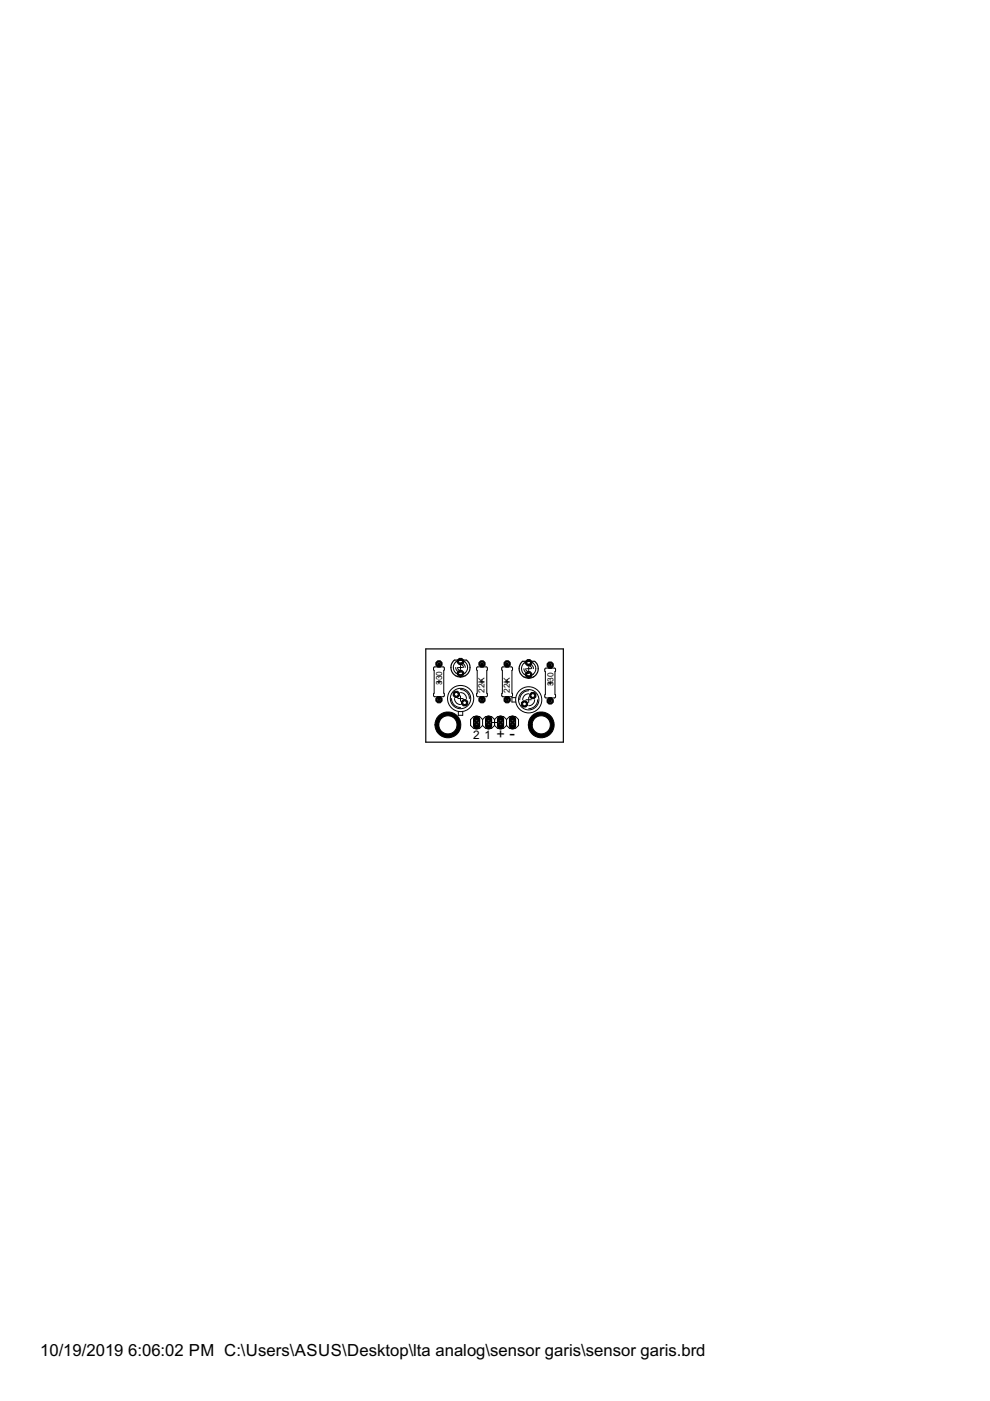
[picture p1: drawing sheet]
<svg xmlns="http://www.w3.org/2000/svg" width="210mm" height="297mm" viewBox="0 0 210 297" stroke-linecap="round" stroke-linejoin="round" font-family="sans-serif">
<g fill="#000" stroke="#000" stroke-width=".21">
<path d="M92.9 151.8a2.75 2.75 0 0 1 4.4 .4 2.75 2.75 0 0 1-1.6 4.1 2.75 2.75 0 0 1-3.5-2.6h.8a1.93 1.93 0 0 1 2.8-1.8 1.93 1.93 0 0 1 .4 3.2 1.93 1.93 0 0 1-3.1-1.1l-.1-.3h-.8a2.85 2.85 0 0 1 .7-1.9z" fill-rule="evenodd"/>
<path d="M112.7 151.8a2.74 2.74 0 0 1 4.4 .4 2.74 2.74 0 0 1-1.6 4.1 2.74 2.74 0 0 1-3.5-2.6h.8a1.93 1.93 0 0 1 2.7-1.8 1.93 1.93 0 0 1 .5 3.2 1.93 1.93 0 0 1-3.1-1.1l-.1-.3h-.8a2.58 2.58 0 0 1 .7-1.9z" fill-rule="evenodd"/>
</g>
<circle cx="111.2" cy="149.2" r=".71" fill="#000" stroke="#000" stroke-width=".21"/>
<circle cx="111.2" cy="149.2" r=".4" fill="#fff" stroke="#000" stroke-width=".21"/>
<circle cx="113" cy="147.5" r=".71" fill="#000" stroke="#000" stroke-width=".21"/>
<circle cx="113" cy="147.5" r=".4" fill="#fff" stroke="#000" stroke-width=".21"/>
<circle cx="112.1" cy="143" r=".71" fill="#000" stroke="#000" stroke-width=".21"/>
<circle cx="112.1" cy="143" r=".4" fill="#fff" stroke="#000" stroke-width=".21"/>
<circle cx="112.1" cy="140.5" r=".71" fill="#000" stroke="#000" stroke-width=".21"/>
<circle cx="112.1" cy="140.5" r=".4" fill="#fff" stroke="#000" stroke-width=".21"/>
<circle cx="116.6" cy="141" r=".71" fill="#000" stroke="#000" stroke-width=".21"/>
<circle cx="116.6" cy="141" r=".4" fill="#fff" stroke="#000" stroke-width=".21"/>
<circle cx="116.6" cy="148.6" r=".71" fill="#000" stroke="#000" stroke-width=".21"/>
<circle cx="116.6" cy="148.6" r=".4" fill="#fff" stroke="#000" stroke-width=".21"/>
<circle cx="107.5" cy="148.4" r=".71" fill="#000" stroke="#000" stroke-width=".21"/>
<circle cx="107.5" cy="148.4" r=".4" fill="#fff" stroke="#000" stroke-width=".21"/>
<circle cx="107.5" cy="140.8" r=".71" fill="#000" stroke="#000" stroke-width=".21"/>
<circle cx="107.5" cy="140.8" r=".4" fill="#fff" stroke="#000" stroke-width=".21"/>
<circle cx="98.5" cy="149" r=".71" fill="#000" stroke="#000" stroke-width=".21"/>
<circle cx="98.5" cy="149" r=".4" fill="#fff" stroke="#000" stroke-width=".21"/>
<circle cx="96.8" cy="147.2" r=".71" fill="#000" stroke="#000" stroke-width=".21"/>
<circle cx="96.8" cy="147.2" r=".4" fill="#fff" stroke="#000" stroke-width=".21"/>
<circle cx="97.6" cy="142.8" r=".71" fill="#000" stroke="#000" stroke-width=".21"/>
<circle cx="97.6" cy="142.8" r=".4" fill="#fff" stroke="#000" stroke-width=".21"/>
<circle cx="97.6" cy="140.3" r=".71" fill="#000" stroke="#000" stroke-width=".21"/>
<circle cx="97.6" cy="140.3" r=".4" fill="#fff" stroke="#000" stroke-width=".21"/>
<circle cx="93.1" cy="140.8" r=".71" fill="#000" stroke="#000" stroke-width=".21"/>
<circle cx="93.1" cy="140.8" r=".4" fill="#fff" stroke="#000" stroke-width=".21"/>
<circle cx="93.1" cy="148.4" r=".71" fill="#000" stroke="#000" stroke-width=".21"/>
<circle cx="93.1" cy="148.4" r=".4" fill="#fff" stroke="#000" stroke-width=".21"/>
<circle cx="102.2" cy="148.4" r=".71" fill="#000" stroke="#000" stroke-width=".21"/>
<circle cx="102.2" cy="148.4" r=".4" fill="#fff" stroke="#000" stroke-width=".21"/>
<circle cx="102.2" cy="140.8" r=".71" fill="#000" stroke="#000" stroke-width=".21"/>
<circle cx="102.2" cy="140.8" r=".4" fill="#fff" stroke="#000" stroke-width=".21"/>
<path d="M108.7 152.4v1.5" fill="none" stroke="#000" stroke-width="1.5"/>
<circle cx="108.7" cy="153.2" r=".51" fill="#fff" stroke="#000" stroke-width=".21"/>
<path d="M106.1 152.4v1.5" fill="none" stroke="#000" stroke-width="1.5"/>
<circle cx="106.1" cy="153.2" r=".51" fill="#fff" stroke="#000" stroke-width=".21"/>
<path d="M103.6 152.4v1.5" fill="none" stroke="#000" stroke-width="1.5"/>
<circle cx="103.6" cy="153.2" r=".51" fill="#fff" stroke="#000" stroke-width=".21"/>
<path d="M101 152.4v1.5" fill="none" stroke="#000" stroke-width="1.5"/>
<circle cx="101" cy="153.2" r=".51" fill="#fff" stroke="#000" stroke-width=".21"/>
<g fill="none" stroke="#000" stroke-width=".21">
<path d="M92 141.5l2-.1 .2 .1-.1 5.5 .1 .5-.2 .2h-1.8l-.3-.1zM92.6 144.6h.9M93.1 144.1v.9M95.7 148.1a1.88 1.88 0 0 0 1.9 1.9M96.4 148.1l.1 .6 .3 .4 .8 .3M96.6 141.5l.3 .7 .7 .3M96.6 140.4l1-.4 1 .4M96.8 140.3a1.53 1.53 0 0 0-.1 2.4M97 141.5l.1 .4 .5 .3M97.1 148.1h1.1M97.2 141.5h.9M97.6 146.8l.8 .3 .4 .5 .1 .5"/>
<path d="M97.6 146.2a1.92 1.92 0 0 1 1.9 1.9M97.6 140.9l.5 .2 .2 .4M97.6 140.5l.7 .3 .3 .7M97.6 141.1v.8M97.6 147.5v1.2M98.1 150.8v.9h-.9v-.9M98.6 140.3a1.56 1.56 0 0 1 0 2.4M98.6 142.7l-1 .3-.9-.3M101.1 141.5l2-.1 .2 .1-.1 5.5 .1 .5-.1 .2h-1.9l-.2-.1zM101.8 144.6h.8M102.2 144.1v.9M102.3 153.8l.7 .6h1.2l.7-.6"/>
<path d="M102.3 152.5l-.6-.6h-1.3l-.6 .6v1.3l.6 .6h1.3l.6-.6M102.3 152.5v1.3M102.3 152.5l.7-.6h1.2l.7 .6M104.3 153.2h1.1M104.9 153.8l.6 .6h1.3l.6-.6M104.9 152.5l.6-.6h1.3l.6 .6M104.9 152.5v1.3M106.4 141.5l2-.1 .2 .1-.1 5.5 .2 .5-.2 .2h-1.9l-.2-.1zM107.1 144.6h.8M107.4 152.5l.6-.6h1.3l.6 .6v1.3l-.6 .6h-1.3l-.6-.6M107.4 152.5v1.3M107.5 144.1v.9"/>
<path d="M109.3 147.9h-.8v.9h.9M111.1 141.8l.3 .7 .7 .3M111.1 140.6l1-.3 1 .3M111.2 140.5a1.53 1.53 0 0 0 0 2.5M111.5 141.8l.1 .3 .5 .3M111.5 148.4h1.1M111.7 141.8h.8M112.1 146.5a1.92 1.92 0 0 0-1.9 1.9M112.1 147.1l-.8 .3-.3 .4-.2 .6M112.1 141.1l.5 .3 .1 .4M112.1 140.8l.7 .3 .3 .7M112.1 141.4v.8"/>
<path d="M112.1 147.8v1.1M113 140.6a1.56 1.56 0 0 1 0 2.4M113.1 142.9l-1 .4-1-.4M113.3 148.4l-.1 .5-.3 .5-.8 .2M114 148.4a1.88 1.88 0 0 1-1.9 1.9M115.6 141.7l1.9-.1 .3 .2-.1 5.4 .1 .5-.2 .3h-1.8l-.3-.2zM116.2 144.8h.9M116.6 144.4v.8"/>
<circle cx="97.6" cy="148.1" r="2.16"/>
<circle cx="97.7" cy="148.1" r="2.77"/>
<circle cx="112.1" cy="148.4" r="2.16"/>
<circle cx="112.1" cy="148.4" r="2.77"/>
</g>
<path d="M90.3 137.6h29.1v19.8h-29.1zM96.3 140a2.03 2.03 0 0 0-.3 2.7 2.03 2.03 0 0 0 2.7 .5M96.4 140h2.5M98.9 140a2.02 2.02 0 0 1-.3 3.3M110.8 140.2a2.03 2.03 0 0 0-.4 2.8 2.03 2.03 0 0 0 2.8 .5M110.8 140.2h2.5M113.4 140.2a2.02 2.02 0 0 1-.3 3.3" fill="none" stroke="#000" stroke-width=".25"/>
<path d="M93.1 140.8v.3M93.1 148v.4M102.2 140.8v.3M102.2 148v.4M107.5 140.8v.3M107.5 148v.4M116.6 141v.4M116.6 148.2v.4" fill="none" stroke="#000" stroke-width=".61"/>
<path d="M92.8 141.1h.6v.3h-.6zM92.8 147.7h.6v.3h-.6zM100.8 152.9h.5v.5h-.5zM101.9 147.7h.6v.3h-.6zM101.9 141.1h.6v.3h-.6zM103.3 152.9h.5v.5h-.5zM105.9 152.9h.5v.5h-.5zM107.2 147.7h.6v.3h-.6zM107.2 141.1h.6v.3h-.6zM108.4 152.9h.5v.5h-.5zM116.4 141.4h.5v.2h-.5zM116.4 148h.5v.2h-.5z" fill="#000" stroke="#000" stroke-width=".21"/>
<g font-size="4">
<text x="108" y="156.6">-</text>
<text x="8.5" y="287.5">10/19/2019</text>
<text x="27.2" y="287.5">6:06:02 PM C:\Users\ASUS\Desktop\lta analog\sensor garis\sensor garis.brd</text>
</g>
<text font-size="3.4" x="105.2" y="156.6">+</text>
<g font-size="2.8">
<text x="100.3" y="156.6">2</text>
<text x="102.7" y="156.6">1</text>
</g>
<g font-size="2">
<text x="93.8" y="145.3" transform="rotate(-90 93.8 145.3)">330</text>
<text x="102.8" y="146.8" transform="rotate(-90 102.8 146.8)">22K</text>
<text x="108.1" y="146.8" transform="rotate(-90 108.1 146.8)">22K</text>
<text x="117.4" y="145.5" transform="rotate(-90 117.4 145.5)">330</text>
</g>
</svg>
